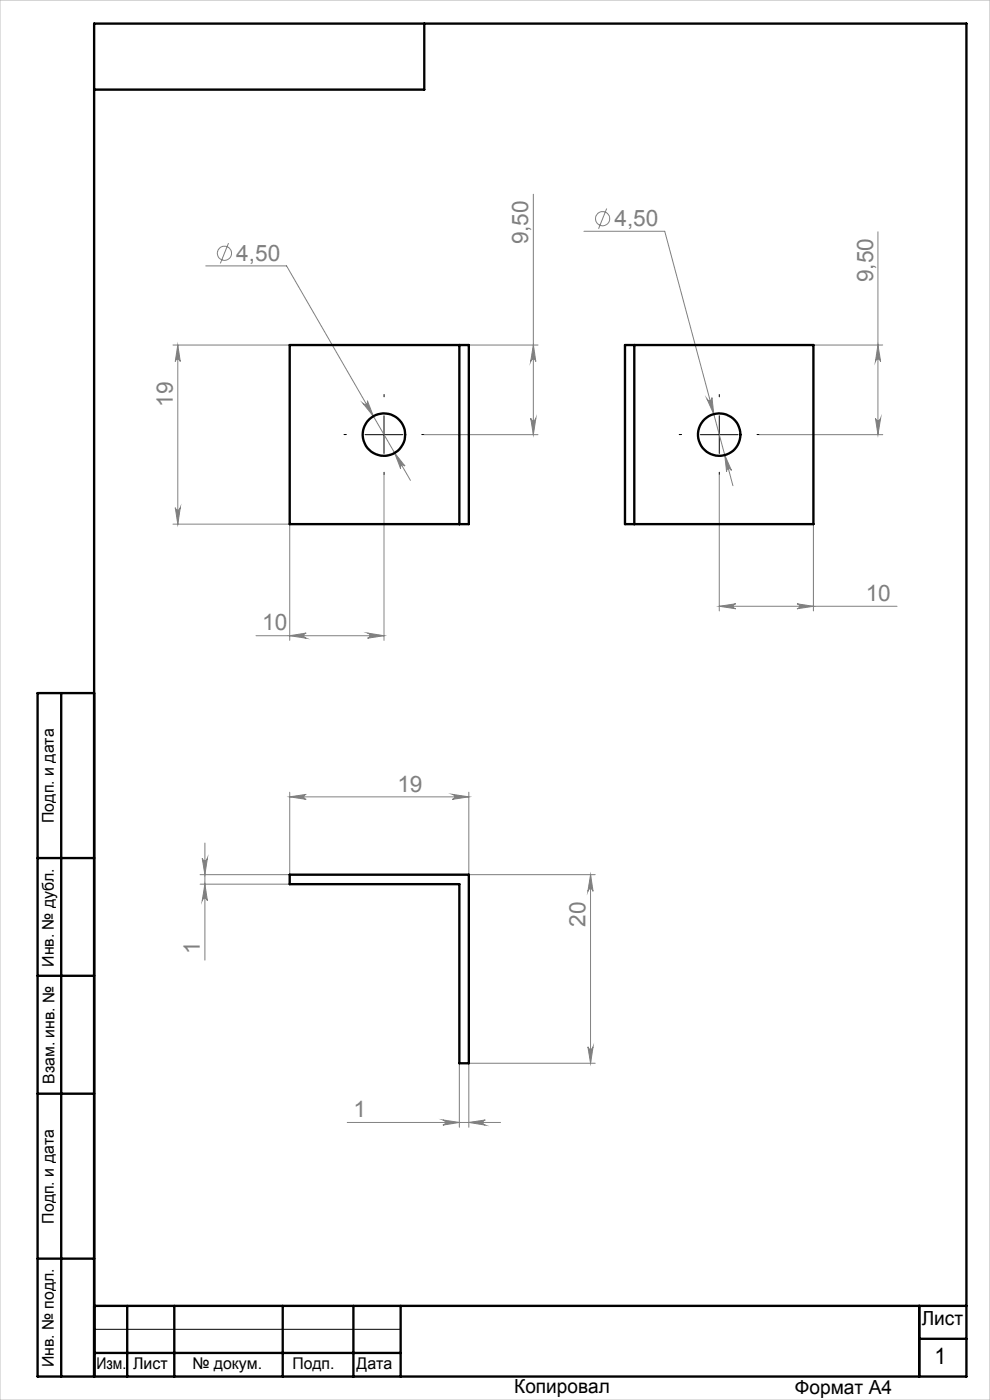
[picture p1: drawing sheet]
<svg xmlns="http://www.w3.org/2000/svg" width="210mm" height="297mm" viewBox="0 0 210 297" stroke-linecap="round" stroke-linejoin="round" font-family="sans-serif">
<g fill="none" stroke="#808080" stroke-width=".21">
<path d="M43.6 56.4h17.2l26.3 45.5M48.5 51.6l-1.8 4.3M113.1 41.2v51M123.9 49.1h17.1l14.5 53.9M128.7 44.2l-1.7 4.3M186.2 49.2v43M36.7 73.2h24.8M37.7 73.2v38M37.7 73.2l.5 3.5a.53 .53 0 0 0-.5-.5 .53 .53 0 0 0-.5 .5zM99.4 73.2h14.7M113.1 73.2l.6 3.5a.55 .55 0 0 0-.6-.5 .55 .55 0 0 0-.5 .5zM172.6 73.2h14.7"/>
<path d="M186.2 73.2l.6 3.5a.55 .55 0 0 0-.6-.5 .55 .55 0 0 0-.5 .5zM77 85.5a.55 .55 0 0 0 .7 .2 .55 .55 0 0 0 .2-.7l1.3 3.3zM83.7 96.1l2.2 2.8a.53 .53 0 0 0-.7-.2 .53 .53 0 0 0-.2 .7zM90 92.2h24.1M112.6 88.7a.55 .55 0 0 0 .5 .5 .55 .55 0 0 0 .6-.5l-.6 3.5zM150 84.6a.55 .55 0 0 0 .6 .4 .55 .55 0 0 0 .4-.7l.4 3.6zM153.7 96.6l1.5 3.2a.53 .53 0 0 0-.7-.4 .53 .53 0 0 0-.4 .7zM161.1 92.2h26.2M185.7 88.7a.55 .55 0 0 0 .5 .5 .55 .55 0 0 0 .6-.5l-.6 3.5zM36.7 111.2h24.8v24.7M37.2 107.7a.53 .53 0 0 0 .5 .5 .53 .53 0 0 0 .5-.5l-.5 3.5zM81.5 100.7v35.2"/>
<path d="M152.6 100.7v28.9M172.5 111.2v18.4M54.3 134.9h27.2M61.5 134.9l3.4-.6a.55 .55 0 0 0-.5 .5 .55 .55 0 0 0 .5 .6zM78 134.3l3.5 .6-3.5 .5a.55 .55 0 0 0 .5-.6 .55 .55 0 0 0-.5-.5zM152.6 128.6h37.7M152.6 128.6l3.5-.5a.53 .53 0 0 0-.6 .5 .53 .53 0 0 0 .6 .5zM169.1 128.1l3.4 .5-3.4 .5a.53 .53 0 0 0 .5-.5 .53 .53 0 0 0-.5-.5zM43.5 178.9v24.8M61.5 169l3.4-.5a.53 .53 0 0 0-.5 .5 .53 .53 0 0 0 .5 .6zM61.5 168.1v17.5h-19.1M61.5 169h37.9"/>
<path d="M96 168.5l3.4 .5-3.4 .6a.53 .53 0 0 0 .5-.6 .53 .53 0 0 0-.5-.5zM99.4 168.1v17.5h26.9M42.4 187.6h19.1M42.9 182.1a.55 .55 0 0 0 .5 .5 .55 .55 0 0 0 .6-.5l-.5 3.5zM43.5 187.6l.5 3.5a.55 .55 0 0 0-.6-.5 .55 .55 0 0 0-.5 .5zM125.3 185.6v40M125.3 185.6l.5 3.5a.55 .55 0 0 0-.5-.6 .55 .55 0 0 0-.6 .6zM73.7 238.1h32.5M93.9 237.6l3.5 .5-3.5 .6a.55 .55 0 0 0 .5-.6 .55 .55 0 0 0-.5-.5zM97.4 225.6v13.5M99.4 238.1l3.5-.5a.55 .55 0 0 0-.5 .5 .55 .55 0 0 0 .5 .6zM99.4 225.6h26.9"/>
<path d="M99.4 225.6v13.5M124.7 222.1a.55 .55 0 0 0 .6 .5 .55 .55 0 0 0 .5-.5l-.5 3.5z"/>
<circle cx="47.6" cy="53.7" r="1.51"/>
<circle cx="127.8" cy="46.4" r="1.51"/>
</g>
<path d="M73.5 92.2h-.5M81.5 84.2v-.5M89.5 92.2h.5M144.6 92.2h-.5M152.6 84.2v-.5M160.6 92.2h.5M81.5 100.2v.5M152.6 100.2v.5" fill="none" stroke="#000" stroke-width=".21" stroke-dasharray="15.2 1.3 1.3 1.3"/>
<path d="M77.4 92.2h8M81.5 88.2v8M148.6 92.2h8M152.6 88.2v8M20 282h65" fill="none" stroke="#000" stroke-width=".21"/>
<g fill="none" stroke="#000" stroke-width=".5">
<path d="M90 5v14h-70M13 147v145M20 147h-12v145h197v-287h-185v287M8 182h12M8 207h12M8 232h12M8 267h12M20 277h185M27 277v15M37 277v15M60 277v15M75 277v15"/>
<path d="M85 277v15M195 277v15M20 287h65M195 284h10"/>
</g>
<path d="M0 0h210v297h-210z" fill="none" stroke="#c0c0c0" stroke-width=".21"/>
<g fill="#808080">
<path d="M78 134.3l3.5 .6-3.5 .5a.55 .55 0 0 0 .5-.6 .55 .55 0 0 0-.5-.5zM61.5 134.9l3.4-.6a.55 .55 0 0 0-.5 .5 .55 .55 0 0 0 .5 .6z"/>
<path d="M83.7 96.1l1.3 3.3a.53 .53 0 0 1 .2-.7 .53 .53 0 0 1 .7 .2zM77 85.5l2.2 2.8-1.3-3.3a.55 .55 0 0 1-.2 .7 .55 .55 0 0 1-.7-.2zM152.6 128.6l3.5-.5a.53 .53 0 0 0-.6 .5 .53 .53 0 0 0 .6 .5zM169.1 128.1l3.4 .5-3.4 .5a.53 .53 0 0 0 .5-.5 .53 .53 0 0 0-.5-.5zM153.7 96.6l.4 3.5a.53 .53 0 0 1 .4-.7 .53 .53 0 0 1 .7 .4zM150 84.6l1.4 3.3-.4-3.6a.55 .55 0 0 1-.4 .7 .55 .55 0 0 1-.6-.4zM93.9 237.6l3.5 .5-3.5 .6a.55 .55 0 0 0 .5-.6 .55 .55 0 0 0-.5-.5zM99.4 238.1l3.5-.5a.55 .55 0 0 0-.5 .5 .55 .55 0 0 0 .5 .6z"/>
<path d="M96 168.5l3.4 .5-3.4 .6a.53 .53 0 0 0 .5-.6 .53 .53 0 0 0-.5-.5zM61.5 169l3.4-.5a.53 .53 0 0 0-.5 .5 .53 .53 0 0 0 .5 .6z"/>
<path d="M37.2 107.7a.53 .53 0 0 0 .5 .5 .53 .53 0 0 0 .5-.5l-.5 3.5zM37.7 73.2l.5 3.5a.53 .53 0 0 0-.5-.5 .53 .53 0 0 0-.5 .5zM112.6 88.7a.55 .55 0 0 0 .5 .5 .55 .55 0 0 0 .6-.5l-.6 3.5zM113.1 73.2l.6 3.5a.55 .55 0 0 0-.6-.5 .55 .55 0 0 0-.5 .5zM185.7 88.7a.55 .55 0 0 0 .5 .5 .55 .55 0 0 0 .6-.5l-.6 3.5zM186.2 73.2l.6 3.5a.55 .55 0 0 0-.6-.5 .55 .55 0 0 0-.5 .5zM124.7 222.1a.55 .55 0 0 0 .6 .5 .55 .55 0 0 0 .5-.5l-.5 3.5zM125.3 185.6l.5 3.5a.55 .55 0 0 0-.5-.6 .55 .55 0 0 0-.6 .6zM43.5 187.6l.5 3.5a.55 .55 0 0 0-.6-.5 .55 .55 0 0 0-.5 .5zM42.9 182.1a.55 .55 0 0 0 .5 .5 .55 .55 0 0 0 .6-.5l-.5 3.5z"/>
</g>
<g fill="none" stroke="#000" stroke-width=".5">
<path d="M61.5 73.2h37.9v38h-37.9zM97.4 73.2v38M132.6 73.2h39.9v38h-39.9zM134.5 73.2v38M61.5 185.6h37.9v40h-2v-38h-35.9z"/>
<circle cx="81.4" cy="92.2" r="4.5"/>
<circle cx="152.6" cy="92.2" r="4.5"/>
</g>
<g font-size="4.8" fill="#808080">
<text x="130.3" y="48">4,50</text>
<text x="112.1" y="51.9" transform="rotate(-90 112.1 51.9)">9,50</text>
<text x="50.1" y="55.3">4,50</text>
<text x="185.2" y="59.9" transform="rotate(-90 185.2 59.9)">9,50</text>
<text x="36.6" y="86.3" transform="rotate(-90 36.6 86.3)">19</text>
<text x="183.6" y="127.5">10</text>
<text x="55.6" y="133.8">10</text>
<text x="84.3" y="168">19</text>
<text x="124.2" y="196.6" transform="rotate(-90 124.2 196.6)">20</text>
<text x="42.4" y="202.3" transform="rotate(-90 42.4 202.3)">1</text>
<text x="75" y="237">1</text>
</g>
<text font-size="4.8" x="198.2" y="289.5">1</text>
<g font-size="4.1">
<text x="195.5" y="281.2">Лист</text>
<text x="109.1" y="295.6">Копировал</text>
<text x="168.6" y="295.7">Формат А4</text>
</g>
<g font-size="3.4">
<text x="11.4" y="174.6" transform="rotate(-90 11.4 174.6)">Подп. и дата</text>
<text x="11.4" y="205.1" transform="rotate(-90 11.4 205.1)">Инв. № дубл.</text>
<text x="11.6" y="229.9" transform="rotate(-90 11.6 229.9)">Взам. инв. №</text>
<text x="11.4" y="259.6" transform="rotate(-90 11.4 259.6)">Подп. и дата</text>
<text x="11.4" y="290" transform="rotate(-90 11.4 290)">Инв. № подл.</text>
<text x="20.4" y="290.4">Изм.</text>
<text x="28.2" y="290.4">Лист</text>
<text x="40.8" y="290.4">№ докум.</text>
<text x="62" y="290.4">Подп.</text>
<text x="75.6" y="290.4">Дата</text>
</g>
</svg>
